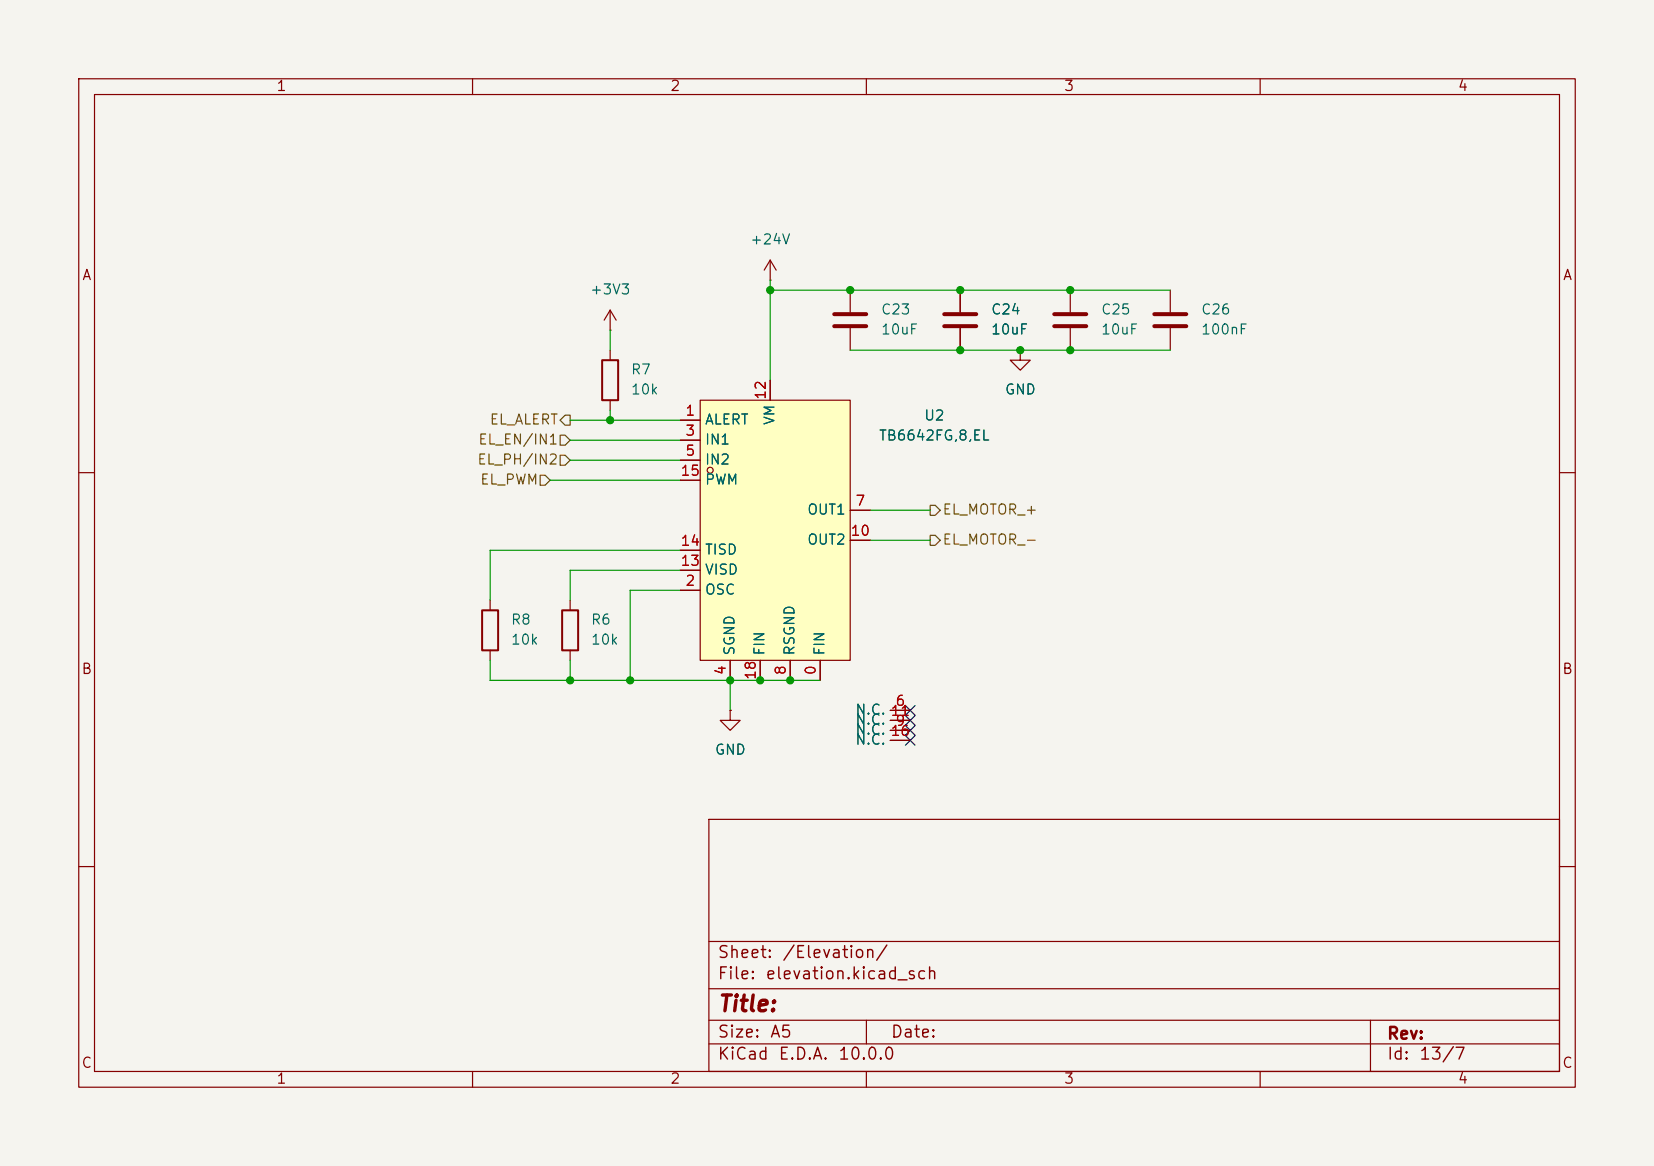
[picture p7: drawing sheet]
<svg xmlns="http://www.w3.org/2000/svg" width="210mm" height="148mm" viewBox="0 0 210 148" stroke-linecap="round" stroke-linejoin="round" font-family="sans-serif">
<path d="M0 0h210v148h-210z" fill="#f5f4ef" stroke="#f5f4ef" stroke-width=".13"/>
<g fill="none" stroke="#840000" stroke-width=".15">
<path d="M10 10h190v128h-190zM12 12h186v124h-186zM60 10v2M110 10v2M160 10v2M77.5 39.4l-.8 1.2M77.5 39.4l.7 1.2M77.5 39.4v2.5M97.8 35.6h.1M97.8 33l-.8 1.3M97.8 33l.8 1.3M97.8 33v2.6"/>
<path d="M107.9 36.8v2.8M135.9 36.8v2.8M148.6 36.8v2.8M77.5 41.9h.1M107.9 41.7v2.8M135.9 41.7v2.8M148.6 41.7v2.8M10 60h2M62.2 76.2v1.3M72.4 76.2v1.3M198 60h2M62.2 82.6v1.2"/>
<path d="M72.4 82.6v1.2M92.7 90.2v1.2h1.3l-1.3 1.3-1.3-1.3h1.3M92.7 90.2h.1M10 110h2M90 104h108v32h-108zM90 119.5h108M198 110h2M60 136v2M90 132.5h108M90 129.5h108M90 125.5h108M110 136v2"/>
<path d="M110 129.5v3M160 136v2M174 129.5v6.5"/>
</g>
<path d="M105.9 39.9h4.1M133.9 39.9h4M146.6 39.9h4M105.9 41.4h4.1M133.9 41.4h4M146.6 41.4h4" fill="none" stroke="#840000" stroke-width=".51"/>
<path d="M61.2 77.5h2v5.1h-2zM71.4 77.5h2v5.1h-2z" fill="none" stroke="#840000" stroke-width=".25"/>
<path d="M88.9 50.8h19v33h-19z" fill="#ffffc2"/>
<g fill="none" stroke="#840000" stroke-width=".15">
<path d="M121.9 36.8v2.8M77.5 44.5v1.2M77.5 50.8v1.3M86.4 53.3h2.5M86.4 55.9h2.5M86.4 58.4h2.5M88.9 50.8h19v33h-19zM97.8 48.3v2.5M121.9 41.7v2.8M129.5 44.5v1.2h1.3l-1.3 1.3-1.2-1.3h1.2M129.5 44.5h.1M86.4 74.9h2.5"/>
<path d="M86.4 72.4h2.5M86.4 69.9h2.5M86.4 61h2.5M107.9 64.8h2.6M107.9 68.6h2.6M92.7 90.2h.1M92.7 83.8v2.6M96.5 83.8v2.6M100.3 83.8v2.6M104.1 83.8v2.6M113 90.2h2.6M113 92.7h2.6"/>
<path d="M113 91.4h2.6M113 94h2.6"/>
<circle cx="90.2" cy="59.7" r=".38"/>
</g>
<path d="M119.9 39.9h4.1M119.9 41.4h4.1" fill="none" stroke="#840000" stroke-width=".51"/>
<path d="M76.5 45.7h2v5.1h-2z" fill="none" stroke="#840000" stroke-width=".25"/>
<path d="M71.1 53.3l.7-.6h.6v1.3h-.6zM71.1 57.8h.7l.6 .6-.6 .7h-.7zM71.1 55.2h.7l.6 .7-.6 .6h-.7zM68.6 60.3h.6l.6 .7-.6 .6h-.6zM118.1 67.9h.6l.7 .7-.7 .6h-.6zM118.1 64.1h.6l.7 .7-.7 .6h-.6z" fill="none" stroke="#725600" stroke-width=".15"/>
<g fill="none" stroke="#009600" stroke-width=".15">
<path d="M97.8 36.8h50.8M97.8 35.6v12.7M72.4 53.3h14M72.4 58.4h14M72.4 55.9h14M77.5 41.9v2.6M77.5 52.1v1.2M107.9 44.5h40.7M69.8 61h16.6M86.4 72.4h-14v3.8M86.4 69.9h-24.2v6.3M86.4 74.9h-6.4v11.5"/>
<path d="M110.5 64.8h7.6M110.5 68.6h7.6M62.2 83.8v2.6h41.9M72.4 83.8v2.6M92.7 86.4v3.8"/>
</g>
<path d="M115 93.4l1.2 1.2M115 89.6l1.2 1.2M115 92.1l1.2 1.2M115 90.8l1.2 1.2M116.2 93.4l-1.2 1.2M116.2 89.6l-1.2 1.2M116.2 92.1l-1.2 1.2M116.2 90.8l-1.2 1.2" fill="none" stroke="#000084" stroke-width=".15"/>
<g fill="#009600" stroke="#009600" stroke-width=".13">
<circle cx="107.9" cy="36.8" r=".46"/>
<circle cx="121.9" cy="36.8" r=".46"/>
<circle cx="129.5" cy="44.5" r=".46"/>
<circle cx="135.9" cy="44.5" r=".46"/>
<circle cx="135.9" cy="36.8" r=".46"/>
<circle cx="97.8" cy="36.8" r=".46"/>
<circle cx="121.9" cy="44.5" r=".46"/>
<circle cx="100.3" cy="86.4" r=".46"/>
<circle cx="72.4" cy="86.4" r=".46"/>
<circle cx="80" cy="86.4" r=".46"/>
<circle cx="77.5" cy="53.3" r=".46"/>
<circle cx="92.7" cy="86.4" r=".46"/>
<circle cx="96.5" cy="86.4" r=".46"/>
</g>
<text font-size="2" fill="#840000" x="91" y="128.9">Title:</text>
<g font-size="1.5" fill="#840000">
<text x="91" y="124.7">File:</text>
<text x="91" y="122">Sheet:</text>
<text x="97.1" y="124.7">elevation.kicad_sch</text>
<text x="99.2" y="122">/Elevation/</text>
<text x="91" y="134.9">KiCad</text>
<text x="91" y="132.1">Size:</text>
<text x="97.7" y="132.1">A5</text>
<text x="98.7" y="134.9">E.D.A.</text>
<text x="106.3" y="134.9">10.0.0</text>
<text x="113" y="132.1">Date:</text>
<text x="176" y="132.3">Rev:</text>
<text x="176" y="134.9">Id:</text>
<text x="180.1" y="134.9">13/7</text>
</g>
<g font-size="1.3" fill="#840000">
<text x="35" y="11.9">1</text>
<text x="85" y="11.9">2</text>
<text x="135" y="11.9">3</text>
<text x="185" y="11.9">4</text>
<text x="10.3" y="35.9">A</text>
<text x="198.4" y="35.9">A</text>
<text x="10.3" y="85.9">B</text>
<text x="198.3" y="85.9">B</text>
<text x="10.3" y="135.9">C</text>
<text x="35" y="137.9">1</text>
<text x="85" y="137.9">2</text>
<text x="135" y="137.9">3</text>
<text x="185" y="137.9">4</text>
<text x="198.3" y="135.9">C</text>
</g>
<g font-size="1.3" fill="#006464">
<text x="95.1" y="31.3">+24V</text>
<text x="74.8" y="37.7">+3V3</text>
<text x="111.8" y="40.2">C23</text>
<text x="125.7" y="40.2">C24</text>
<text x="139.7" y="40.2">C25</text>
<text x="152.4" y="40.2">C26</text>
<text x="80" y="47.9">R7</text>
<text x="111.8" y="42.8">10uF</text>
<text x="125.7" y="42.8">10uF</text>
<text x="139.7" y="42.8">10uF</text>
<text x="152.4" y="42.8">100nF</text>
<text x="80" y="50.4">10k</text>
<text x="117.2" y="53.7">U2</text>
<text x="127.5" y="50.4">GND</text>
<text x="89.4" y="54.2">ALERT</text>
<text x="89.4" y="56.7">IN1</text>
<text x="89.4" y="59.3">IN2</text>
<text x="98.7" y="54.1" transform="rotate(-90 98.7 54.1)">VM</text>
<text x="111.5" y="56.2">TB6642FG,8,EL</text>
<text x="89.4" y="61.8">PWM</text>
<text x="102.4" y="65.6">OUT1</text>
<text x="89.4" y="70.7">TISD</text>
<text x="102.4" y="69.4">OUT2</text>
<text x="89.4" y="75.8">OSC</text>
<text x="89.4" y="73.3">VISD</text>
<text x="64.8" y="79.6">R8</text>
<text x="64.8" y="82.1">10k</text>
<text x="74.9" y="79.6">R6</text>
<text x="74.9" y="82.1">10k</text>
<text x="93.6" y="83.3" transform="rotate(-90 93.6 83.3)">SGND</text>
<text x="97.4" y="83.3" transform="rotate(-90 97.4 83.3)">FIN</text>
<text x="101.2" y="83.3" transform="rotate(-90 101.2 83.3)">RSGND</text>
<text x="105" y="83.3" transform="rotate(-90 105 83.3)">FIN</text>
<text x="108.5" y="91">N.C. 11</text>
<text x="108.5" y="93.6">N.C. 16</text>
<text x="108.5" y="92.3">N.C.</text>
<text x="108.5" y="94.8">N.C.</text>
<text x="90.7" y="96.1">GND</text>
</g>
<g font-size="1.3" fill="#a90000">
<text x="86.9" y="53.1">1</text>
<text x="97.5" y="50.8" transform="rotate(-90 97.5 50.8)">12</text>
<text x="86.9" y="55.6">3</text>
<text x="86.9" y="58.2">5</text>
<text x="86.3" y="60.7">15</text>
<text x="108.5" y="64.5">7</text>
<text x="86.3" y="69.6">14</text>
<text x="107.9" y="68.3">10</text>
<text x="86.3" y="72.1">13</text>
<text x="86.9" y="74.7">2</text>
<text x="92.5" y="85.8" transform="rotate(-90 92.5 85.8)">4</text>
<text x="96.3" y="86.4" transform="rotate(-90 96.3 86.4)">18</text>
<text x="100.1" y="85.8" transform="rotate(-90 100.1 85.8)">8</text>
<text x="103.9" y="85.8" transform="rotate(-90 103.9 85.8)">0</text>
<text x="113.6" y="89.9">6</text>
<text x="113.6" y="92.5">9</text>
</g>
<g font-size="1.3" fill="#725600">
<text x="60.5" y="59.3">EL_PH/IN2</text>
<text x="60.6" y="56.7">EL_EN/IN1</text>
<text x="62.1" y="54.2">EL_ALERT</text>
<text x="60.9" y="61.8">EL_PWM</text>
<text x="119.6" y="65.6">EL_MOTOR_+</text>
<text x="119.6" y="69.4">EL_MOTOR_-</text>
</g>
</svg>
